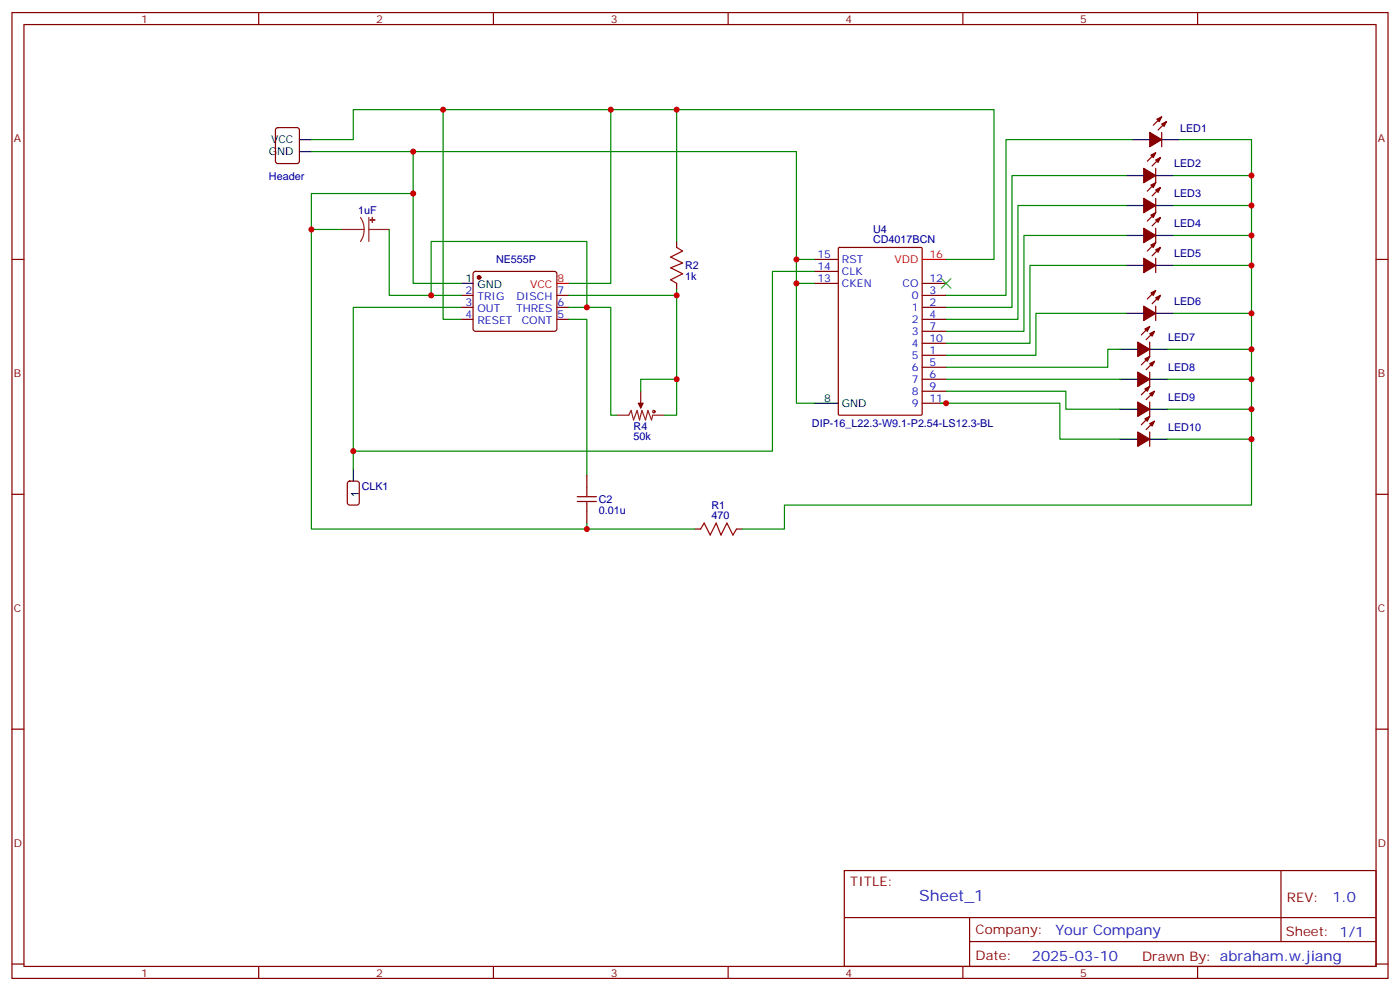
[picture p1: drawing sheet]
<svg xmlns="http://www.w3.org/2000/svg" width="412mm" height="292mm" viewBox="0 0 412 292" stroke-linecap="round" stroke-linejoin="round" font-family="sans-serif">
<g fill="none" stroke="#870000" stroke-width=".35">
<path d="M3.5 3.7h405.4v284.3h-405.4zM7.1 7.2h398.2v277.3h-398.2zM76.2 3.7v3.5M145.3 3.7v3.5M214.5 3.7v3.5M283.6 3.7v3.5M352.8 3.7v3.5M81.4 37.8l.4-.2h5.7l.6 .4 .1 9.4-.5 .7-5.9 .1-.6-.5-.1-9.4zM342.2 39v4.2M342.2 34.4l-2.5 2.5M343.6 35.8l-2.5 2.5M340.4 49.6v4.2l-2.4 2.5"/>
<path d="M340.4 58.4v4.2l-2.4 2.5M340.4 45l-2.4 2.4M341.8 55.2l-2.4 2.5M341.8 46.4l-2.4 2.5M3.5 76.4h3.6M199.3 71.1v1.7M239.9 76.4h7M239.9 79.9h7M247 73l.3-.2h24l.3 .2v48.9l-.2 .3h-24.1l-.3-.2zM340.4 67.2v4.2l-2.4 2.5M340.4 76v4.3M341.8 72.8l-2.4 2.5"/>
<path d="M341.8 64l-2.4 2.5M405.3 76.4h3.6M135.8 87h3.5M135.8 90.5h3.5M135.8 94h3.5M139.6 80.1l.5-.2h23.2l.5 .2 .2 .5v16.5l-.7 .4h-23.5l-.5-.7v-16.2zM164 87h3.6M164 90.5h3.6M164 94h3.6M199.3 83.4v1.8M239.9 83.4h7M271.6 87h7.1"/>
<path d="M271.6 90.5h7.1M271.6 94h7.1M271.6 97.5h7.1M271.6 83.4h7.1M338.7 96.1l-2.5 2.5M340.1 97.5l-2.5 2.5M340.4 90.1v4.3M340.4 85.5l-2.4 2.5M341.8 87l-2.4 2.4M188.7 115.2v3.5M271.6 104.6h7.1M271.6 108.1h7.1"/>
<path d="M271.6 111.7h7.1M271.6 115.2h7.1M271.6 101.1h7.1M271.6 118.7h7.1M338.7 100.7v4.3l-2.5 2.4M338.7 109.5v4.3l-2.5 2.4M338.7 118.4v4.2l-2.5 2.5M340.1 115.2l-2.5 2.5M340.1 106.4l-2.5 2.4M172.9 139.9v3.5M338.7 127.2v4.2M340.1 124l-2.5 2.5"/>
<path d="M3.5 145.5h3.6M172.9 150.5v3.5M204.6 155.8h1.8M217 155.8h1.7M405.3 145.5h3.6M3.5 214.7h3.6M405.3 214.7h3.6M248.7 256.3h156.6v28.2h-156.6zM377.3 256.3v20.9M248.7 270.1h156.5M285.6 277.2h119.6M285.6 270.1v14.2"/>
<path d="M3.5 283.8h3.6M76.2 284.5v3.5M145.3 284.5v3.5M214.5 284.5v3.5M283.6 284.5v3.5M352.8 284.5v3.5M405.3 283.8h3.6"/>
</g>
<g fill="#870000" stroke="#870000" stroke-width=".35">
<path d="M337.3 123.3l1.4-.7-.7 1.4z"/>
<path d="M338.7 124.7l1.4-.7-.7 1.4z"/>
<path d="M335.1 127.2l3.6 2.1-3.6 2.1z"/>
<path d="M337.3 114.5l1.4-.7-.7 1.4z"/>
<path d="M338.7 115.9l1.4-.7-.7 1.4z"/>
<path d="M335.1 118.4l3.6 2.1-3.6 2.1z"/>
<path d="M337.3 105.7l1.4-.7-.7 1.4z"/>
<path d="M338.7 107.1l1.4-.7-.7 1.4z"/>
<path d="M335.1 109.5l3.6 2.2-3.6 2.1z"/>
<path d="M337.3 96.8l1.4-.7-.7 1.4z"/>
<path d="M338.7 98.2l1.4-.7-.7 1.5z"/>
<path d="M335.1 100.7l3.6 2.1-3.6 2.2z"/>
<path d="M339 86.3l1.4-.8-.7 1.5z"/>
<path d="M340.4 87.7l1.4-.7-.7 1.4z"/>
<path d="M336.9 90.1l3.5 2.2-3.5 2.1z"/>
<path d="M339 72.1l1.4-.7-.7 1.4z"/>
<path d="M340.4 73.6l1.4-.8-.7 1.5z"/>
<path d="M336.9 76l3.5 2.1-3.5 2.2z"/>
<path d="M339 63.3l1.4-.7-.7 1.4z"/>
<path d="M340.4 64.7l1.4-.7-.7 1.4z"/>
<path d="M336.9 67.2l3.5 2.1-3.5 2.1z"/>
<path d="M339 54.5l1.4-.7-.7 1.4z"/>
<path d="M340.4 55.9l1.4-.7-.7 1.4z"/>
<path d="M336.9 58.4l3.5 2.1-3.5 2.1z"/>
<path d="M339 45.7l1.4-.7-.7 1.4z"/>
<path d="M340.4 47.1l1.4-.7-.7 1.4z"/>
<path d="M336.9 49.6l3.5 2.1-3.5 2.1z"/>
<path d="M340.8 35.1l1.4-.7-.7 1.4z"/>
<path d="M342.2 36.5l1.4-.7-.7 1.4z"/>
<path d="M338.7 39l3.5 2.1-3.5 2.1z"/>
<path d="M188 118.7h1.4l-.7 1.4z"/>
<circle cx="141.1" cy="81.7" r=".53"/>
</g>
<g fill="none" stroke="#000" stroke-width=".35">
<path d="M88.2 41.1h3.5M88.2 44.6h3.5M331.6 51.7h5.3M333.4 41.1h5.3M340.4 51.7h5.3M342.2 41.1h5.3M331.6 78.1h5.3M331.6 69.3h5.3M331.6 60.5h5.3M340.4 78.1h5.3M340.4 69.3h5.3M340.4 60.5h5.3"/>
<path d="M135.8 83.4h3.5M331.6 92.3h5.3M340.4 92.3h5.3M239.9 118.7h7M329.8 111.7h5.3M329.8 102.8h5.3M338.7 111.7h5.3M338.7 102.8h5.3M104.1 138.1v3.5M329.8 129.3h5.3M329.8 120.5h5.3M338.7 129.3h5.3"/>
<path d="M338.7 120.5h5.3"/>
</g>
<path d="M271.6 76.4h7.1M164 83.4h3.6" fill="none" stroke="#f00" stroke-width=".35"/>
<path d="M100.5 67.6h6.7M106.2 64l.8 1.7 .2 1.9M107.2 67.6l-.2 1.8-.8 1.7M108.7 67.6h6M108.7 64v7.1M188.7 118.7v1.4M181.7 122.2h3.5l.7-1.4 .7 2.8 1.1-2.8 .7 2.8 .7-2.8 1 2.8 .8-2.8 1 2.8 .4-1.4h3.5" fill="none" stroke="#8c2424" stroke-width=".35"/>
<g fill="#8c2424" stroke="#8c2424" stroke-width=".35">
<path d="M109.7 64v1.4z"/>
<path d="M109 64.7l1.4 .1z"/>
</g>
<g fill="none" stroke="#a10000" stroke-width=".35">
<path d="M199.3 72.8l1.8 1.1-3.5 1.8 3.5 1.7-3.5 1.4 3.5 1.8-3.5 1.8 1.7 1M170 146.2h5.7M170 147.6h5.7M172.9 143.4v2.8M172.9 147.6v2.9M206.4 155.8l1-1.8 1.8 3.5 1.8-3.5 1.4 3.5 1.7-3.5 1.8 3.5 1.1-1.7"/>
<circle cx="192.6" cy="121.2" r=".35"/>
</g>
<path d="M102.5 141.8l.5-.2h2.1l.7 .5v5.9l-.4 .6-2.4 .1-.6-.5-.1-5.9z" fill="none" stroke="#900" stroke-width=".35"/>
<path d="M277.3 82l2.8 2.8M280.1 82l-2.8 2.8" fill="none" stroke="#3c3" stroke-width=".35"/>
<g fill="none" stroke="#008700" stroke-width=".35">
<path d="M130.5 32.3v61.7h5.3M179.9 32.3v51.1h-12.3M199.3 32.3v38.8M91.7 41.1h12.4v-8.8h188.7v44.1h-14.1M91.7 44.6h142.9v74.1h5.3M121.7 44.6v38.8h14.1M121.7 57h-30v10.6h8.8M331.6 51.7h-33.5v38.8h-19.4M333.4 41.1h-37.1v45.9h-17.6M345.7 51.7h23M347.5 41.1h21.2v107.6h-137.6v7.1h-12.4M91.7 67.6v88.2h112.9"/>
<path d="M114.7 67.6v19.4h21.1M234.6 76.4h5.3M239.9 79.9h-12.4v52.9h-123.4M331.6 78.1h-28.2v23h-24.7M331.6 69.3h-30v28.2h-22.9M331.6 60.5h-31.7v33.5h-21.2M345.7 60.5h23M345.7 69.3h23M345.7 78.1h23M127 87v-15.9h45.9v19.4h-5.3M135.8 90.5h-31.7v47.6M167.6 94h5.3v45.9"/>
<path d="M167.6 87h31.7M172.9 90.5h7v31.7h1.8M199.3 85.2v37h-3.5M234.6 83.4h5.3M331.6 92.3h-26.4v12.3h-26.5M345.7 92.3h23M199.3 111.7h-10.6v3.5M276.9 118.7h35.3v10.6h17.6M278.7 115.2h35.3v5.3h15.8M278.7 111.7h51.1M329.8 102.8h-3.5v5.3h-47.6M344 111.7h24.7"/>
<path d="M344 102.8h24.7M344 120.5h24.7M344 129.3h24.7M172.9 154v1.8"/>
</g>
<g fill="#c00">
<circle cx="130.5" cy="32.3" r=".88"/>
<circle cx="179.9" cy="32.3" r=".88"/>
<circle cx="199.3" cy="32.3" r=".88"/>
<circle cx="234.6" cy="76.4" r=".88"/>
<circle cx="234.6" cy="83.4" r=".88"/>
<circle cx="121.7" cy="44.6" r=".88"/>
<circle cx="121.7" cy="57" r=".88"/>
<circle cx="91.7" cy="67.6" r=".88"/>
<circle cx="172.9" cy="155.8" r=".88"/>
<circle cx="127" cy="87" r=".88"/>
<circle cx="172.9" cy="90.5" r=".88"/>
<circle cx="199.3" cy="111.7" r=".88"/>
<circle cx="199.3" cy="87" r=".88"/>
<circle cx="104.1" cy="132.8" r=".88"/>
<circle cx="278.7" cy="118.7" r=".88"/>
<circle cx="368.7" cy="51.7" r=".88"/>
<circle cx="368.7" cy="60.5" r=".88"/>
<circle cx="368.7" cy="69.3" r=".88"/>
<circle cx="368.7" cy="78.1" r=".88"/>
<circle cx="368.7" cy="92.3" r=".88"/>
<circle cx="368.7" cy="102.8" r=".88"/>
<circle cx="368.7" cy="111.7" r=".88"/>
<circle cx="368.7" cy="120.5" r=".88"/>
<circle cx="368.7" cy="129.3" r=".88"/>
</g>
<text font-size="4.6" fill="#00f" x="270.8" y="265.3">Sheet_1</text>
<g font-size="4.2" fill="#00f">
<text x="392.5" y="265.6">1.0</text>
<text x="310.9" y="275.1">Your Company</text>
<text x="304" y="282.9">2025-03-10</text>
</g>
<g font-size="3.9" fill="#800">
<text x="250.5" y="260.9">TITLE:</text>
<text x="379.1" y="265.6">REV:</text>
<text x="287.4" y="275.1">Company:</text>
<text x="378.7" y="275.7">Sheet: 1/1</text>
<text x="287.4" y="282.8">Date:</text>
<text x="336.4" y="282.8">Drawn By: abraham.w.jiang</text>
</g>
<g font-size="3.2" fill="#800">
<text x="41.6" y="6.7">1</text>
<text x="110.8" y="6.7">2</text>
<text x="179.9" y="6.7">3</text>
<text x="249.1" y="6.7">4</text>
<text x="318.2" y="6.7">5</text>
<text x="4.1" y="41.8">A</text>
<text x="405.9" y="41.8">A</text>
<text x="4.1" y="110.9">B</text>
<text x="405.9" y="110.9">B</text>
<text x="4.1" y="180.1">C</text>
<text x="405.9" y="180.1">C</text>
<text x="4.1" y="249.2">D</text>
<text x="405.9" y="249.2">D</text>
<text x="41.6" y="287.5">1</text>
<text x="110.8" y="287.5">2</text>
<text x="179.9" y="287.5">3</text>
<text x="249.1" y="287.5">4</text>
<text x="318.2" y="287.5">5</text>
</g>
<g font-size="3.2" fill="#000080">
<text x="347.6" y="38.7">LED1</text>
<text x="79.2" y="53">Header</text>
<text x="345.9" y="49.3">LED2</text>
<text x="345.9" y="58.1">LED3</text>
<text x="105.5" y="63">1uF</text>
<text x="257.2" y="71.7">CD4017BCN</text>
<text x="257.2" y="68.5">U4</text>
<text x="345.9" y="66.9">LED4</text>
<text x="146.1" y="77.5">NE555P</text>
<text x="345.9" y="75.8">LED5</text>
<text x="201.8" y="82.5">1k</text>
<text x="201.8" y="79.3">R2</text>
<text x="345.9" y="89.9">LED6</text>
<text x="344.1" y="100.5">LED7</text>
<text x="344.1" y="109.3">LED8</text>
<text x="344.1" y="118.1">LED9</text>
<text x="239.2" y="125.8">DIP-16_L22.3-W9.1-P2.54-LS12.3-BL</text>
<text x="186.6" y="129.6">50k</text>
<text x="186.6" y="126.5">R4</text>
<text x="344.1" y="126.9">LED10</text>
<text x="106.5" y="144.2">CLK1</text>
<text x="176.4" y="148.1">C2</text>
<text x="209.6" y="149.8">R1</text>
<text x="176.4" y="151.3">0.01u</text>
<text x="209.6" y="152.9">470</text>
</g>
<g font-size="3.2">
<text x="79.1" y="45.7">GND</text>
<text x="79.8" y="42.2">VCC</text>
<text x="137.2" y="83.1">1</text>
<text x="140.7" y="84.8">GND</text>
<text x="242.8" y="118.4">8</text>
<text x="248" y="119.8">GND</text>
<text x="105.7" y="146.2" transform="rotate(-90 105.7 146.2)">1</text>
</g>
<g font-size="3.2" fill="#00f">
<text x="240.8" y="76">15</text>
<text x="248" y="77.4">RST</text>
<text x="240.8" y="79.6">14</text>
<text x="240.8" y="83.1">13</text>
<text x="248" y="81">CLK</text>
<text x="273.8" y="83.1">12</text>
<text x="137.2" y="86.6">2</text>
<text x="140.7" y="88.4">TRIG</text>
<text x="152.2" y="88.4">DISCH</text>
<text x="164.2" y="86.6">7</text>
<text x="248" y="84.5">CKEN</text>
<text x="265.9" y="84.5">CO</text>
<text x="268.6" y="88">0</text>
<text x="273.8" y="86.6">3</text>
<text x="137.2" y="90.1">3</text>
<text x="137.2" y="93.7">4</text>
<text x="140.7" y="91.9">OUT</text>
<text x="140.7" y="95.4">RESET</text>
<text x="152" y="91.9">THRES</text>
<text x="153.7" y="95.4">CONT</text>
<text x="164.2" y="93.7">5</text>
<text x="164.2" y="90.1">6</text>
<text x="268.6" y="91.5">1</text>
<text x="268.6" y="95.1">2</text>
<text x="273.8" y="90.1">2</text>
<text x="273.8" y="93.7">4</text>
<text x="268.6" y="98.6">3</text>
<text x="273.8" y="97.2">7</text>
<text x="273.8" y="100.7">10</text>
<text x="268.6" y="105.7">5</text>
<text x="268.6" y="102.1">4</text>
<text x="273.8" y="104.2">1</text>
<text x="273.8" y="107.8">5</text>
<text x="268.6" y="109.2">6</text>
<text x="268.6" y="112.7">7</text>
<text x="273.8" y="111.3">6</text>
<text x="268.6" y="116.2">8</text>
<text x="268.6" y="119.8">9</text>
<text x="273.8" y="114.8">9</text>
<text x="273.8" y="118.4">11</text>
</g>
<g font-size="3.2" fill="#f00">
<text x="263.5" y="77.4">VDD</text>
<text x="273.8" y="76">16</text>
<text x="164.2" y="83.1">8</text>
<text x="156.1" y="84.8">VCC</text>
</g>
</svg>
